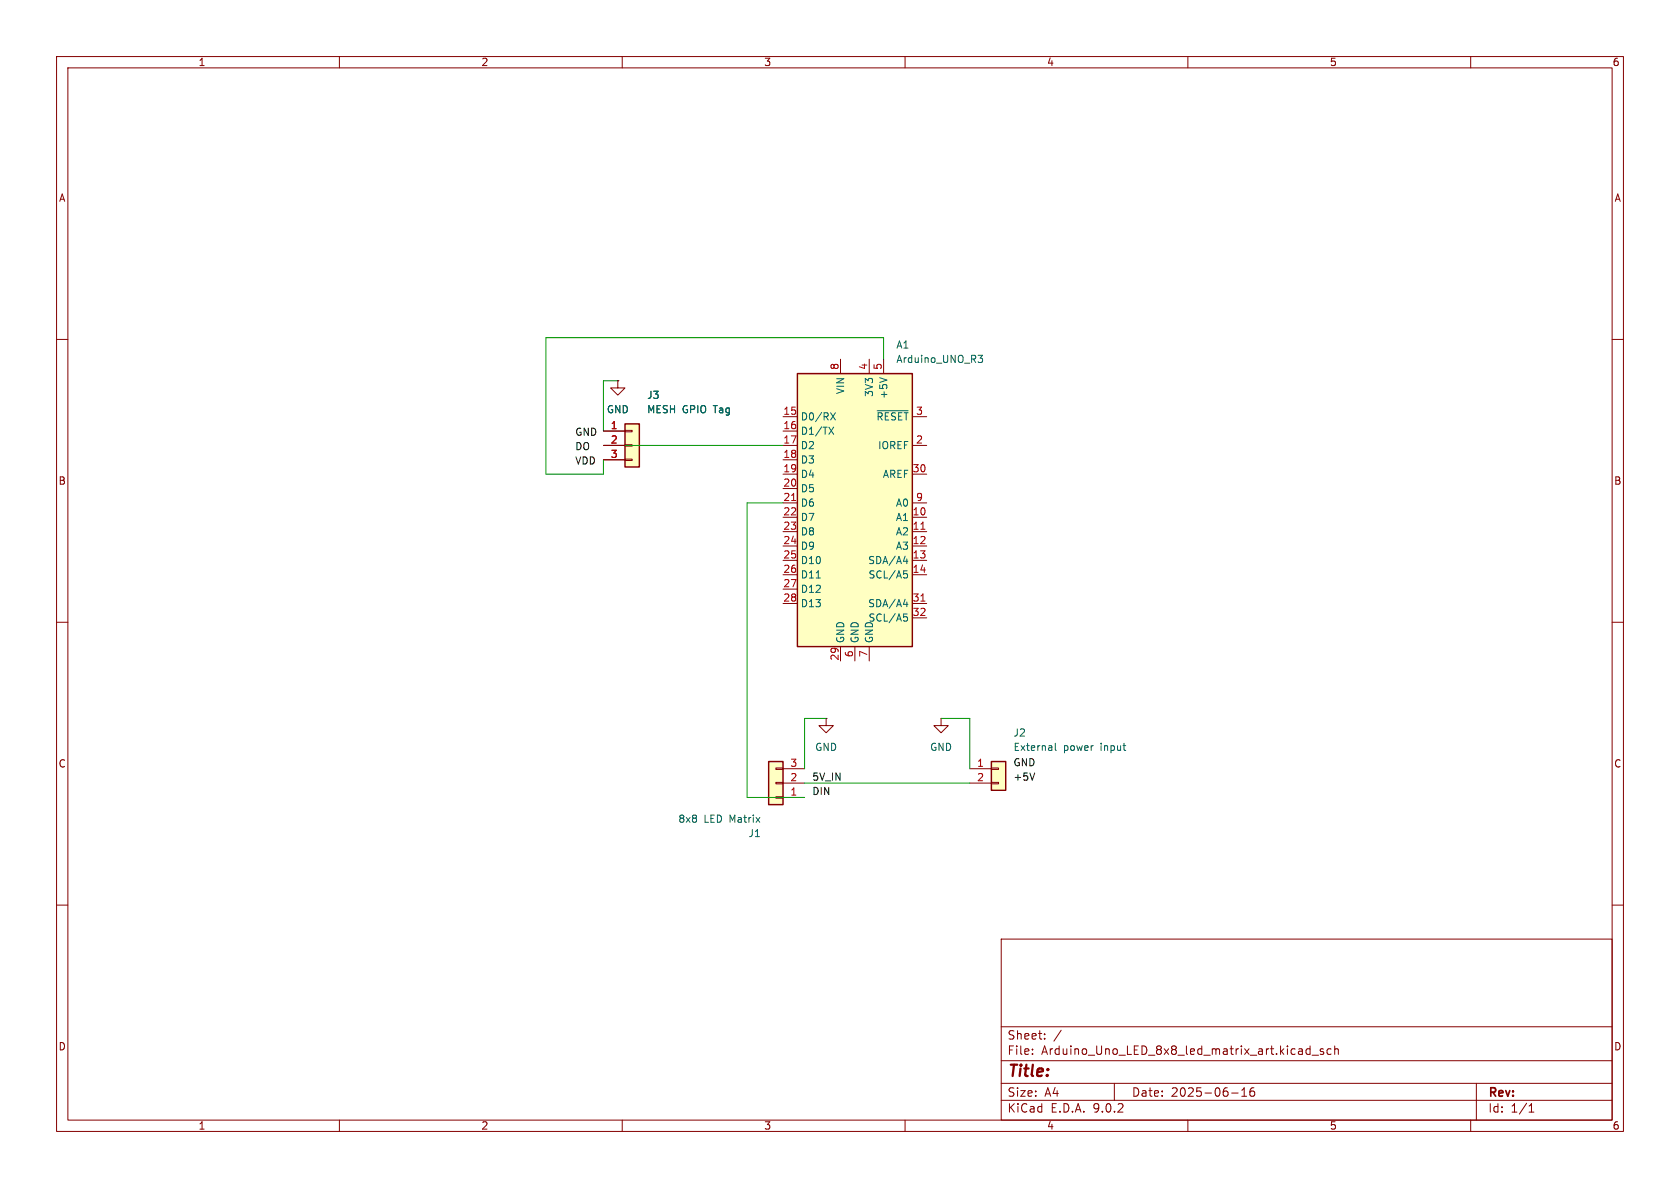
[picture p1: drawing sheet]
(kicad_sch
 (version 20250114)
 (generator "eeschema")
 (generator_version "9.0")
 (paper "A4")
 (title_block
  (date "2025-06-16"))
 (lib_symbols
  (symbol "Conn_01x03_1"
   (pin_names
    (offset 1.016) (hide yes)) (exclude_from_sim no) (in_bom yes) (on_board yes)
   (property "Reference" "J" (at 0 5.08 0) (effects (font (size 1.27 1.27))))
   (property "Value" "Conn_01x03" (at 0 -5.08 0) (effects (font (size 1.27 1.27))))
   (property "Footprint" "" (at 0 0 0) (effects (font (size 1.27 1.27)) (hide yes)))
   (property "Datasheet" "~" (at 0 0 0) (effects (font (size 1.27 1.27)) (hide yes)))
   (property "Description" "Generic connector, single row, 01x03, script generated (kicad-library-utils/schlib/autogen/connector/)" (at 0 0 0) (effects (font (size 1.27 1.27)) (hide yes)))
   (symbol "Conn_01x03_1_1_1"
    (rectangle (start -1.27 3.81) (end 1.27 -3.81) (stroke (width 0.254) (type default)) (fill (type background)))
    (rectangle (start -1.27 2.667) (end 0 2.413) (stroke (width 0.1524) (type default)) (fill (type none)))
    (rectangle (start -1.27 0.127) (end 0 -0.127) (stroke (width 0.1524) (type default)) (fill (type none)))
    (rectangle (start -1.27 -2.413) (end 0 -2.667) (stroke (width 0.1524) (type default)) (fill (type none)))
    (pin passive line (at -5.08 2.54 0) (length 3.81) (name "Pin_1" (effects (font (size 1.27 1.27)))) (number "1" (effects (font (size 1.27 1.27)))))
    (pin passive line (at -5.08 0 0) (length 3.81) (name "Pin_2" (effects (font (size 1.27 1.27)))) (number "2" (effects (font (size 1.27 1.27)))))
    (pin passive line (at -5.08 -2.54 0) (length 3.81) (name "Pin_3" (effects (font (size 1.27 1.27)))) (number "3" (effects (font (size 1.27 1.27))))))
   (embedded_fonts no))
  (symbol "Connector_Generic:Conn_01x02"
   (pin_names
    (offset 1.016) (hide yes)) (exclude_from_sim no) (in_bom yes) (on_board yes)
   (property "Reference" "J" (at 0 2.54 0) (effects (font (size 1.27 1.27))))
   (property "Value" "Conn_01x02" (at 0 -5.08 0) (effects (font (size 1.27 1.27))))
   (property "Footprint" "" (at 0 0 0) (effects (font (size 1.27 1.27)) (hide yes)))
   (property "Datasheet" "~" (at 0 0 0) (effects (font (size 1.27 1.27)) (hide yes)))
   (property "Description" "Generic connector, single row, 01x02, script generated (kicad-library-utils/schlib/autogen/connector/)" (at 0 0 0) (effects (font (size 1.27 1.27)) (hide yes)))
   (symbol "Conn_01x02_1_1"
    (rectangle (start -1.27 1.27) (end 1.27 -3.81) (stroke (width 0.254) (type default)) (fill (type background)))
    (rectangle (start -1.27 0.127) (end 0 -0.127) (stroke (width 0.1524) (type default)) (fill (type none)))
    (rectangle (start -1.27 -2.413) (end 0 -2.667) (stroke (width 0.1524) (type default)) (fill (type none)))
    (pin passive line (at -5.08 0 0) (length 3.81) (name "Pin_1" (effects (font (size 1.27 1.27)))) (number "1" (effects (font (size 1.27 1.27)))))
    (pin passive line (at -5.08 -2.54 0) (length 3.81) (name "Pin_2" (effects (font (size 1.27 1.27)))) (number "2" (effects (font (size 1.27 1.27))))))
   (embedded_fonts no))
  (symbol "Connector_Generic:Conn_01x03"
   (pin_names
    (offset 1.016) (hide yes)) (exclude_from_sim no) (in_bom yes) (on_board yes)
   (property "Reference" "J" (at 0 5.08 0) (effects (font (size 1.27 1.27))))
   (property "Value" "Conn_01x03" (at 0 -5.08 0) (effects (font (size 1.27 1.27))))
   (property "Footprint" "" (at 0 0 0) (effects (font (size 1.27 1.27)) (hide yes)))
   (property "Datasheet" "~" (at 0 0 0) (effects (font (size 1.27 1.27)) (hide yes)))
   (property "Description" "Generic connector, single row, 01x03, script generated (kicad-library-utils/schlib/autogen/connector/)" (at 0 0 0) (effects (font (size 1.27 1.27)) (hide yes)))
   (symbol "Conn_01x03_1_1"
    (rectangle (start -1.27 3.81) (end 1.27 -3.81) (stroke (width 0.254) (type default)) (fill (type background)))
    (rectangle (start -1.27 2.667) (end 0 2.413) (stroke (width 0.1524) (type default)) (fill (type none)))
    (rectangle (start -1.27 0.127) (end 0 -0.127) (stroke (width 0.1524) (type default)) (fill (type none)))
    (rectangle (start -1.27 -2.413) (end 0 -2.667) (stroke (width 0.1524) (type default)) (fill (type none)))
    (pin passive line (at -5.08 2.54 0) (length 3.81) (name "Pin_1" (effects (font (size 1.27 1.27)))) (number "1" (effects (font (size 1.27 1.27)))))
    (pin passive line (at -5.08 0 0) (length 3.81) (name "Pin_2" (effects (font (size 1.27 1.27)))) (number "2" (effects (font (size 1.27 1.27)))))
    (pin passive line (at -5.08 -2.54 0) (length 3.81) (name "Pin_3" (effects (font (size 1.27 1.27)))) (number "3" (effects (font (size 1.27 1.27))))))
   (embedded_fonts no))
  (symbol "MCU_Module:Arduino_UNO_R3" (exclude_from_sim no) (in_bom yes) (on_board yes)
   (property "Reference" "A" (at -10.16 23.495 0) (effects (font (size 1.27 1.27)) (justify left bottom)))
   (property "Value" "Arduino_UNO_R3" (at 5.08 -26.67 0) (effects (font (size 1.27 1.27)) (justify left top)))
   (property "Footprint" "Module:Arduino_UNO_R3" (at 0 0 0) (effects (font (size 1.27 1.27)
    (italic yes)) (hide yes)))
   (property "Datasheet" "https://www.arduino.cc/en/Main/arduinoBoardUno" (at 0 0 0) (effects (font (size 1.27 1.27)) (hide yes)))
   (property "Description" "Arduino UNO Microcontroller Module, release 3" (at 0 0 0) (effects (font (size 1.27 1.27)) (hide yes)))
   (symbol "Arduino_UNO_R3_0_1"
    (rectangle (start -10.16 22.86) (end 10.16 -25.4) (stroke (width 0.254) (type default)) (fill (type background))))
   (symbol "Arduino_UNO_R3_1_1"
    (pin bidirectional line (at -12.7 15.24 0) (length 2.54) (name "D0/RX" (effects (font (size 1.27 1.27)))) (number "15" (effects (font (size 1.27 1.27)))))
    (pin bidirectional line (at -12.7 12.7 0) (length 2.54) (name "D1/TX" (effects (font (size 1.27 1.27)))) (number "16" (effects (font (size 1.27 1.27)))))
    (pin bidirectional line (at -12.7 10.16 0) (length 2.54) (name "D2" (effects (font (size 1.27 1.27)))) (number "17" (effects (font (size 1.27 1.27)))))
    (pin bidirectional line (at -12.7 7.62 0) (length 2.54) (name "D3" (effects (font (size 1.27 1.27)))) (number "18" (effects (font (size 1.27 1.27)))))
    (pin bidirectional line (at -12.7 5.08 0) (length 2.54) (name "D4" (effects (font (size 1.27 1.27)))) (number "19" (effects (font (size 1.27 1.27)))))
    (pin bidirectional line (at -12.7 2.54 0) (length 2.54) (name "D5" (effects (font (size 1.27 1.27)))) (number "20" (effects (font (size 1.27 1.27)))))
    (pin bidirectional line (at -12.7 0 0) (length 2.54) (name "D6" (effects (font (size 1.27 1.27)))) (number "21" (effects (font (size 1.27 1.27)))))
    (pin bidirectional line (at -12.7 -2.54 0) (length 2.54) (name "D7" (effects (font (size 1.27 1.27)))) (number "22" (effects (font (size 1.27 1.27)))))
    (pin bidirectional line (at -12.7 -5.08 0) (length 2.54) (name "D8" (effects (font (size 1.27 1.27)))) (number "23" (effects (font (size 1.27 1.27)))))
    (pin bidirectional line (at -12.7 -7.62 0) (length 2.54) (name "D9" (effects (font (size 1.27 1.27)))) (number "24" (effects (font (size 1.27 1.27)))))
    (pin bidirectional line (at -12.7 -10.16 0) (length 2.54) (name "D10" (effects (font (size 1.27 1.27)))) (number "25" (effects (font (size 1.27 1.27)))))
    (pin bidirectional line (at -12.7 -12.7 0) (length 2.54) (name "D11" (effects (font (size 1.27 1.27)))) (number "26" (effects (font (size 1.27 1.27)))))
    (pin bidirectional line (at -12.7 -15.24 0) (length 2.54) (name "D12" (effects (font (size 1.27 1.27)))) (number "27" (effects (font (size 1.27 1.27)))))
    (pin bidirectional line (at -12.7 -17.78 0) (length 2.54) (name "D13" (effects (font (size 1.27 1.27)))) (number "28" (effects (font (size 1.27 1.27)))))
    (pin no_connect line (at -10.16 -20.32 0) (length 2.54) (hide yes) (name "NC" (effects (font (size 1.27 1.27)))) (number "1" (effects (font (size 1.27 1.27)))))
    (pin power_in line (at -2.54 25.4 270) (length 2.54) (name "VIN" (effects (font (size 1.27 1.27)))) (number "8" (effects (font (size 1.27 1.27)))))
    (pin power_in line (at -2.54 -27.94 90) (length 2.54) (name "GND" (effects (font (size 1.27 1.27)))) (number "29" (effects (font (size 1.27 1.27)))))
    (pin power_in line (at 0 -27.94 90) (length 2.54) (name "GND" (effects (font (size 1.27 1.27)))) (number "6" (effects (font (size 1.27 1.27)))))
    (pin power_out line (at 2.54 25.4 270) (length 2.54) (name "3V3" (effects (font (size 1.27 1.27)))) (number "4" (effects (font (size 1.27 1.27)))))
    (pin power_in line (at 2.54 -27.94 90) (length 2.54) (name "GND" (effects (font (size 1.27 1.27)))) (number "7" (effects (font (size 1.27 1.27)))))
    (pin power_out line (at 5.08 25.4 270) (length 2.54) (name "+5V" (effects (font (size 1.27 1.27)))) (number "5" (effects (font (size 1.27 1.27)))))
    (pin input line (at 12.7 15.24 180) (length 2.54) (name "~{RESET}" (effects (font (size 1.27 1.27)))) (number "3" (effects (font (size 1.27 1.27)))))
    (pin output line (at 12.7 10.16 180) (length 2.54) (name "IOREF" (effects (font (size 1.27 1.27)))) (number "2" (effects (font (size 1.27 1.27)))))
    (pin input line (at 12.7 5.08 180) (length 2.54) (name "AREF" (effects (font (size 1.27 1.27)))) (number "30" (effects (font (size 1.27 1.27)))))
    (pin bidirectional line (at 12.7 0 180) (length 2.54) (name "A0" (effects (font (size 1.27 1.27)))) (number "9" (effects (font (size 1.27 1.27)))))
    (pin bidirectional line (at 12.7 -2.54 180) (length 2.54) (name "A1" (effects (font (size 1.27 1.27)))) (number "10" (effects (font (size 1.27 1.27)))))
    (pin bidirectional line (at 12.7 -5.08 180) (length 2.54) (name "A2" (effects (font (size 1.27 1.27)))) (number "11" (effects (font (size 1.27 1.27)))))
    (pin bidirectional line (at 12.7 -7.62 180) (length 2.54) (name "A3" (effects (font (size 1.27 1.27)))) (number "12" (effects (font (size 1.27 1.27)))))
    (pin bidirectional line (at 12.7 -10.16 180) (length 2.54) (name "SDA/A4" (effects (font (size 1.27 1.27)))) (number "13" (effects (font (size 1.27 1.27)))))
    (pin bidirectional line (at 12.7 -12.7 180) (length 2.54) (name "SCL/A5" (effects (font (size 1.27 1.27)))) (number "14" (effects (font (size 1.27 1.27)))))
    (pin bidirectional line (at 12.7 -17.78 180) (length 2.54) (name "SDA/A4" (effects (font (size 1.27 1.27)))) (number "31" (effects (font (size 1.27 1.27)))))
    (pin bidirectional line (at 12.7 -20.32 180) (length 2.54) (name "SCL/A5" (effects (font (size 1.27 1.27)))) (number "32" (effects (font (size 1.27 1.27))))))
   (embedded_fonts no))
  (symbol "power:GND"
   (power)
   (pin_numbers (hide yes))
   (pin_names
    (offset 0) (hide yes)) (exclude_from_sim no) (in_bom yes) (on_board yes)
   (property "Reference" "#PWR" (at 0 -6.35 0) (effects (font (size 1.27 1.27)) (hide yes)))
   (property "Value" "GND" (at 0 -3.81 0) (effects (font (size 1.27 1.27))))
   (property "Footprint" "" (at 0 0 0) (effects (font (size 1.27 1.27)) (hide yes)))
   (property "Datasheet" "" (at 0 0 0) (effects (font (size 1.27 1.27)) (hide yes)))
   (property "Description" "Power symbol creates a global label with name \"GND\" , ground" (at 0 0 0) (effects (font (size 1.27 1.27)) (hide yes)))
   (symbol "GND_0_1"
    (polyline (pts (xy 0 0) (xy 0 -1.27) (xy 1.27 -1.27) (xy 0 -2.54) (xy -1.27 -1.27) (xy 0 -1.27)) (stroke (width 0) (type default)) (fill (type none))))
   (symbol "GND_1_1"
    (pin power_in line (at 0 0 270) (length 0) (name "~" (effects (font (size 1.27 1.27)))) (number "1" (effects (font (size 1.27 1.27))))))
   (embedded_fonts no)))
 (wire
  (pts (xy 106.68 78.74) (xy 138.43 78.74))
  (stroke (width 0) (type default)))
 (wire
  (pts (xy 132.08 88.9) (xy 132.08 140.97))
  (stroke (width 0) (type default)))
 (wire
  (pts (xy 96.52 59.69) (xy 96.52 83.82))
  (stroke (width 0) (type default)))
 (wire
  (pts (xy 138.43 88.9) (xy 132.08 88.9))
  (stroke (width 0) (type default)))
 (wire
  (pts (xy 96.52 83.82) (xy 106.68 83.82))
  (stroke (width 0) (type default)))
 (wire
  (pts (xy 156.21 59.69) (xy 156.21 63.5))
  (stroke (width 0) (type default)))
 (wire
  (pts (xy 96.52 59.69) (xy 156.21 59.69))
  (stroke (width 0) (type default)))
 (wire
  (pts (xy 132.08 140.97) (xy 142.24 140.97))
  (stroke (width 0) (type default)))
 (wire
  (pts (xy 109.22 67.31) (xy 106.68 67.31))
  (stroke (width 0) (type default)))
 (wire
  (pts (xy 142.24 135.89) (xy 142.24 127))
  (stroke (width 0) (type default)))
 (wire
  (pts (xy 142.24 138.43) (xy 171.45 138.43))
  (stroke (width 0) (type default)))
 (wire
  (pts (xy 106.68 67.31) (xy 106.68 76.2))
  (stroke (width 0) (type default)))
 (wire
  (pts (xy 166.37 127) (xy 171.45 127))
  (stroke (width 0) (type default)))
 (wire
  (pts (xy 106.68 83.82) (xy 106.68 81.28))
  (stroke (width 0) (type default)))
 (wire
  (pts (xy 171.45 127) (xy 171.45 135.89))
  (stroke (width 0) (type default)))
 (wire
  (pts (xy 142.24 127) (xy 146.05 127))
  (stroke (width 0) (type default)))
 (label "GND"
  (at 101.6 77.47 0)
  (effects (font (size 1.27 1.27)) (justify left bottom)))
 (label "GND"
  (at 179.07 135.89 0)
  (effects (font (size 1.27 1.27)) (justify left bottom)))
 (label "DIN "
  (at 143.51 140.97 0)
  (effects (font (size 1.27 1.27)) (justify left bottom)))
 (label "5V_IN "
  (at 143.51 138.43 0)
  (effects (font (size 1.27 1.27)) (justify left bottom)))
 (label "+5V"
  (at 179.07 138.43 0)
  (effects (font (size 1.27 1.27)) (justify left bottom)))
 (label "DO "
  (at 101.6 80.01 0)
  (effects (font (size 1.27 1.27)) (justify left bottom)))
 (label "VDD "
  (at 101.6 82.55 0)
  (effects (font (size 1.27 1.27)) (justify left bottom)))
 (symbol
  (lib_id "power:GND")
  (at 146.05 127 0)
  (unit 1)
  (exclude_from_sim no)
  (in_bom yes)
  (on_board yes)
  (dnp no)
  (fields_autoplaced yes)
  (property "Reference" "#PWR04" (at 146.05 133.35 0) (effects (font (size 1.27 1.27)) (hide yes)))
  (property "Value" "GND" (at 146.05 132.08 0) (effects (font (size 1.27 1.27))))
  (property "Footprint" "" (at 146.05 127 0) (effects (font (size 1.27 1.27)) (hide yes)))
  (property "Datasheet" "" (at 146.05 127 0) (effects (font (size 1.27 1.27)) (hide yes)))
  (property "Description" "Power symbol creates a global label with name \"GND\" , ground" (at 146.05 127 0) (effects (font (size 1.27 1.27)) (hide yes)))
  (pin "1"))
 (symbol
  (lib_id "power:GND")
  (at 109.22 67.31 0)
  (unit 1)
  (exclude_from_sim no)
  (in_bom yes)
  (on_board yes)
  (dnp no)
  (fields_autoplaced yes)
  (property "Reference" "#PWR05" (at 109.22 73.66 0) (effects (font (size 1.27 1.27)) (hide yes)))
  (property "Value" "GND" (at 109.22 72.39 0) (effects (font (size 1.27 1.27))))
  (property "Footprint" "" (at 109.22 67.31 0) (effects (font (size 1.27 1.27)) (hide yes)))
  (property "Datasheet" "" (at 109.22 67.31 0) (effects (font (size 1.27 1.27)) (hide yes)))
  (property "Description" "Power symbol creates a global label with name \"GND\" , ground" (at 109.22 67.31 0) (effects (font (size 1.27 1.27)) (hide yes)))
  (pin "1"))
 (symbol
  (lib_name "Conn_01x03_1")
  (lib_id "Connector_Generic:Conn_01x03")
  (at 137.16 138.43 180)
  (unit 1)
  (exclude_from_sim no)
  (in_bom yes)
  (on_board yes)
  (dnp no)
  (property "Reference" "J1" (at 134.62 147.32 0) (effects (font (size 1.27 1.27)) (justify left)))
  (property "Value" "8x8 LED Matrix" (at 134.62 144.78 0) (effects (font (size 1.27 1.27)) (justify left)))
  (property "Footprint" "" (at 137.16 138.43 0) (effects (font (size 1.27 1.27)) (hide yes)))
  (property "Datasheet" "~" (at 137.16 138.43 0) (effects (font (size 1.27 1.27)) (hide yes)))
  (property "Description" "Generic connector, single row, 01x03, script generated (kicad-library-utils/schlib/autogen/connector/)" (at 137.16 138.43 0) (effects (font (size 1.27 1.27)) (hide yes)))
  (pin "1")
  (pin "2")
  (pin "3"))
 (symbol
  (lib_id "Connector_Generic:Conn_01x03")
  (at 111.76 78.74 0)
  (unit 1)
  (exclude_from_sim no)
  (in_bom yes)
  (on_board yes)
  (dnp no)
  (property "Reference" "J3" (at 114.3 69.85 0) (effects (font (size 1.27 1.27)) (justify left)))
  (property "Value" "MESH GPIO Tag" (at 114.3 72.39 0) (effects (font (size 1.27 1.27)) (justify left)))
  (property "Footprint" "" (at 111.76 78.74 0) (effects (font (size 1.27 1.27)) (hide yes)))
  (property "Datasheet" "~" (at 111.76 78.74 0) (effects (font (size 1.27 1.27)) (hide yes)))
  (property "Description" "Generic connector, single row, 01x03, script generated (kicad-library-utils/schlib/autogen/connector/)" (at 111.76 78.74 0) (effects (font (size 1.27 1.27)) (hide yes)))
  (pin "1")
  (pin "2")
  (pin "3"))
 (symbol
  (lib_id "Connector_Generic:Conn_01x02")
  (at 176.53 135.89 0)
  (unit 1)
  (exclude_from_sim no)
  (in_bom yes)
  (on_board yes)
  (dnp no)
  (property "Reference" "J2" (at 179.07 129.54 0) (effects (font (size 1.27 1.27)) (justify left)))
  (property "Value" "External power input" (at 179.07 132.08 0) (effects (font (size 1.27 1.27)) (justify left)))
  (property "Footprint" "" (at 176.53 135.89 0) (effects (font (size 1.27 1.27)) (hide yes)))
  (property "Datasheet" "~" (at 176.53 135.89 0) (effects (font (size 1.27 1.27)) (hide yes)))
  (property "Description" "Generic connector, single row, 01x02, script generated (kicad-library-utils/schlib/autogen/connector/)" (at 176.53 135.89 0) (effects (font (size 1.27 1.27)) (hide yes)))
  (pin "1")
  (pin "2"))
 (symbol
  (lib_id "power:GND")
  (at 166.37 127 0)
  (unit 1)
  (exclude_from_sim no)
  (in_bom yes)
  (on_board yes)
  (dnp no)
  (fields_autoplaced yes)
  (property "Reference" "#PWR02" (at 166.37 133.35 0) (effects (font (size 1.27 1.27)) (hide yes)))
  (property "Value" "GND" (at 166.37 132.08 0) (effects (font (size 1.27 1.27))))
  (property "Footprint" "" (at 166.37 127 0) (effects (font (size 1.27 1.27)) (hide yes)))
  (property "Datasheet" "" (at 166.37 127 0) (effects (font (size 1.27 1.27)) (hide yes)))
  (property "Description" "Power symbol creates a global label with name \"GND\" , ground" (at 166.37 127 0) (effects (font (size 1.27 1.27)) (hide yes)))
  (pin "1"))
 (symbol
  (lib_id "MCU_Module:Arduino_UNO_R3")
  (at 151.13 88.9 0)
  (unit 1)
  (exclude_from_sim no)
  (in_bom yes)
  (on_board yes)
  (dnp no)
  (fields_autoplaced yes)
  (property "Reference" "A1" (at 158.3533 60.96 0) (effects (font (size 1.27 1.27)) (justify left)))
  (property "Value" "Arduino_UNO_R3" (at 158.3533 63.5 0) (effects (font (size 1.27 1.27)) (justify left)))
  (property "Footprint" "Module:Arduino_UNO_R3" (at 151.13 88.9 0) (effects (font (size 1.27 1.27)
    (italic yes)) (hide yes)))
  (property "Datasheet" "https://www.arduino.cc/en/Main/arduinoBoardUno" (at 151.13 88.9 0) (effects (font (size 1.27 1.27)) (hide yes)))
  (property "Description" "Arduino UNO Microcontroller Module, release 3" (at 151.13 88.9 0) (effects (font (size 1.27 1.27)) (hide yes)))
  (pin "30")
  (pin "20")
  (pin "21")
  (pin "28")
  (pin "17")
  (pin "19")
  (pin "25")
  (pin "26")
  (pin "8")
  (pin "16")
  (pin "22")
  (pin "23")
  (pin "29")
  (pin "5")
  (pin "4")
  (pin "3")
  (pin "15")
  (pin "18")
  (pin "24")
  (pin "27")
  (pin "1")
  (pin "6")
  (pin "7")
  (pin "2")
  (pin "9")
  (pin "10")
  (pin "32")
  (pin "31")
  (pin "12")
  (pin "11")
  (pin "14")
  (pin "13"))
 (sheet_instances
  (path ""
   (page "1")))
 (embedded_fonts no))
